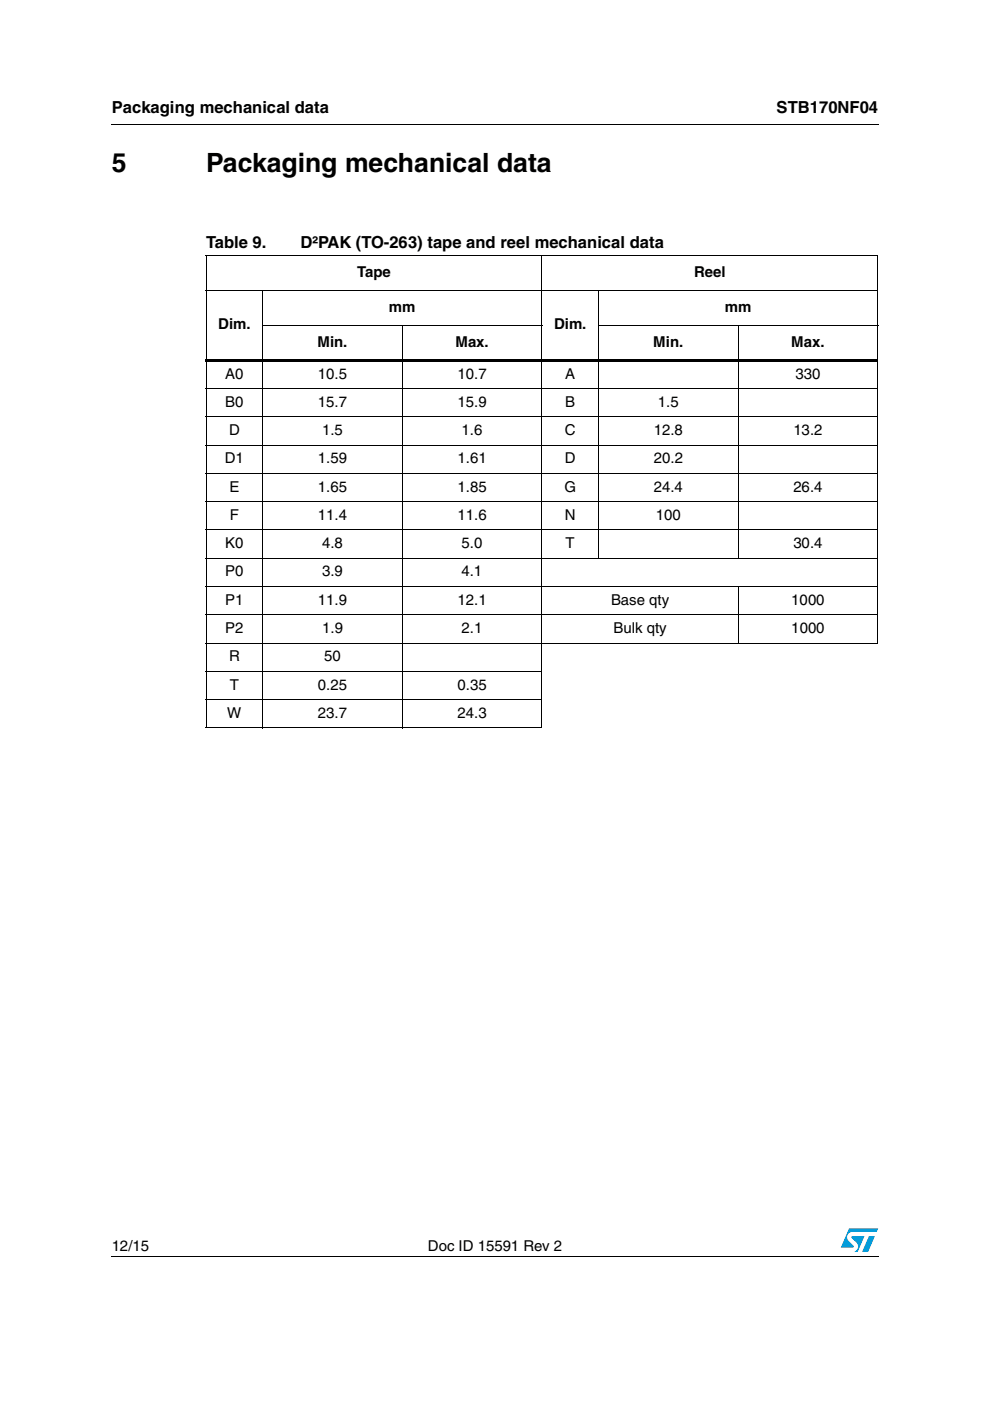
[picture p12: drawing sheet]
<svg xmlns="http://www.w3.org/2000/svg" width="210mm" height="297mm" viewBox="0 0 210 297" stroke-linecap="round" stroke-linejoin="round" font-family="sans-serif">
<g fill="#009ad9">
<path d="M184.2 262.1h1.3l-1.4 3.3h-1.3z"/>
<path d="M180 260.5h6.2l-.3 .7h-5.2a1.13 1.13 0 0 0-1 .7 1.13 1.13 0 0 0 .3 1.3l1 .9-.1 .4h-2.6z"/>
<path d="M180.6 262.1h2.7l-1.4 3.3h-.7a1.18 1.18 0 0 0 .4-1.9l-1.1-1z"/>
</g>
<path d="M23.6 26.2l.1 .2zM43.6 76.1h142.6v.6h-142.6zM23.6 266.3l.1 .1z" fill="#000"/>
<g fill="none" stroke="#000" stroke-width=".21">
<path d="M23.7 26.3h162.6M43.6 54.1h142.6M43.7 54.2v100.1M114.9 54.1v100.2M186.1 54.2v64.1M43.6 61.6h142.6M55.6 69h59.4M55.7 61.5v92.9M85.3 68.9v85.5M126.8 69h59.4M126.9 61.5v56.9M156.5 68.9v49.5"/>
<path d="M43.6 82.4h142.6M43.6 88.3h142.6M43.6 94.4h142.6M43.6 100.4h142.6M43.6 106.3h142.6M43.6 112.4h142.6M43.6 118.4h142.6M186.1 118.4v17.9M43.6 124.3h142.6M43.6 130.3h142.6M43.6 136.4h142.6M156.5 124.2v12.2"/>
<path d="M43.6 142.3h71.4M43.6 148.3h71.4M43.6 154.3h71.4M23.7 266.4h162.6"/>
</g>
<g font-size="5.6">
<text x="23.7" y="36.4">5</text>
<text x="43.7" y="36.4">Packaging mechanical data</text>
</g>
<g font-size="3.5">
<text x="23.7" y="23.9">Packaging mechanical data</text>
<text x="164.6" y="23.9">STB170NF04</text>
<text x="43.7" y="52.6">Table 9.</text>
<text x="63.7" y="52.6">D²PAK (TO-263) tape and reel mechanical data</text>
</g>
<g font-size="3.2">
<text x="75.7" y="58.7">Tape</text>
<text x="147.2" y="58.7">Reel</text>
<text x="46.3" y="69.8">Dim.</text>
<text x="82.5" y="66.1">mm</text>
<text x="117.5" y="69.8">Dim.</text>
<text x="153.7" y="66.1">mm</text>
<text x="67.3" y="73.5">Min.</text>
<text x="96.6" y="73.5">Max.</text>
<text x="138.5" y="73.5">Min.</text>
<text x="167.8" y="73.5">Max.</text>
<text x="47.8" y="80.3">A0</text>
<text x="67.4" y="80.3">10.5</text>
<text x="97" y="80.3">10.7</text>
<text x="119.8" y="80.3">A</text>
<text x="168.7" y="80.3">330</text>
<text x="47.8" y="86.2">B0</text>
<text x="67.4" y="86.2">15.7</text>
<text x="97" y="86.2">15.9</text>
<text x="119.8" y="86.2">B</text>
<text x="139.5" y="86.2">1.5</text>
<text x="48.6" y="92.2">D</text>
<text x="68.3" y="92.2">1.5</text>
<text x="97.9" y="92.2">1.6</text>
<text x="119.8" y="92.2">C</text>
<text x="138.6" y="92.2">12.8</text>
<text x="168.2" y="92.2">13.2</text>
<text x="47.7" y="98.3">D1</text>
<text x="67.4" y="98.3">1.59</text>
<text x="97" y="98.3">1.61</text>
<text x="119.8" y="98.3">D</text>
<text x="138.6" y="98.3">20.2</text>
<text x="48.6" y="104.2">E</text>
<text x="67.4" y="104.2">1.65</text>
<text x="97" y="104.2">1.85</text>
<text x="119.7" y="104.2">G</text>
<text x="138.6" y="104.2">24.4</text>
<text x="168.2" y="104.2">26.4</text>
<text x="48.7" y="110.2">F</text>
<text x="67.4" y="110.2">11.4</text>
<text x="97" y="110.2">11.6</text>
<text x="119.8" y="110.2">N</text>
<text x="139.1" y="110.2">100</text>
<text x="47.8" y="116.2">K0</text>
<text x="68.3" y="116.2">4.8</text>
<text x="97.9" y="116.2">5.0</text>
<text x="119.9" y="116.2">T</text>
<text x="168.2" y="116.2">30.4</text>
<text x="47.8" y="122.2">P0</text>
<text x="68.3" y="122.2">3.9</text>
<text x="97.9" y="122.2">4.1</text>
<text x="47.8" y="128.2">P1</text>
<text x="67.4" y="128.2">11.9</text>
<text x="97" y="128.2">12.1</text>
<text x="129.5" y="128.2">Base qty</text>
<text x="167.8" y="128.2">1000</text>
<text x="47.8" y="134.2">P2</text>
<text x="68.3" y="134.2">1.9</text>
<text x="97.9" y="134.2">2.1</text>
<text x="130.1" y="134.2">Bulk qty</text>
<text x="167.8" y="134.2">1000</text>
<text x="48.6" y="140.2">R</text>
<text x="68.7" y="140.2">50</text>
<text x="48.7" y="146.2">T</text>
<text x="67.4" y="146.2">0.25</text>
<text x="97" y="146.2">0.35</text>
<text x="48.2" y="152.2">W</text>
<text x="67.4" y="152.2">23.7</text>
<text x="97" y="152.2">24.3</text>
<text x="23.7" y="265.1">12/15</text>
<text x="90.7" y="265.1">Doc ID 15591 Rev 2</text>
</g>
</svg>
